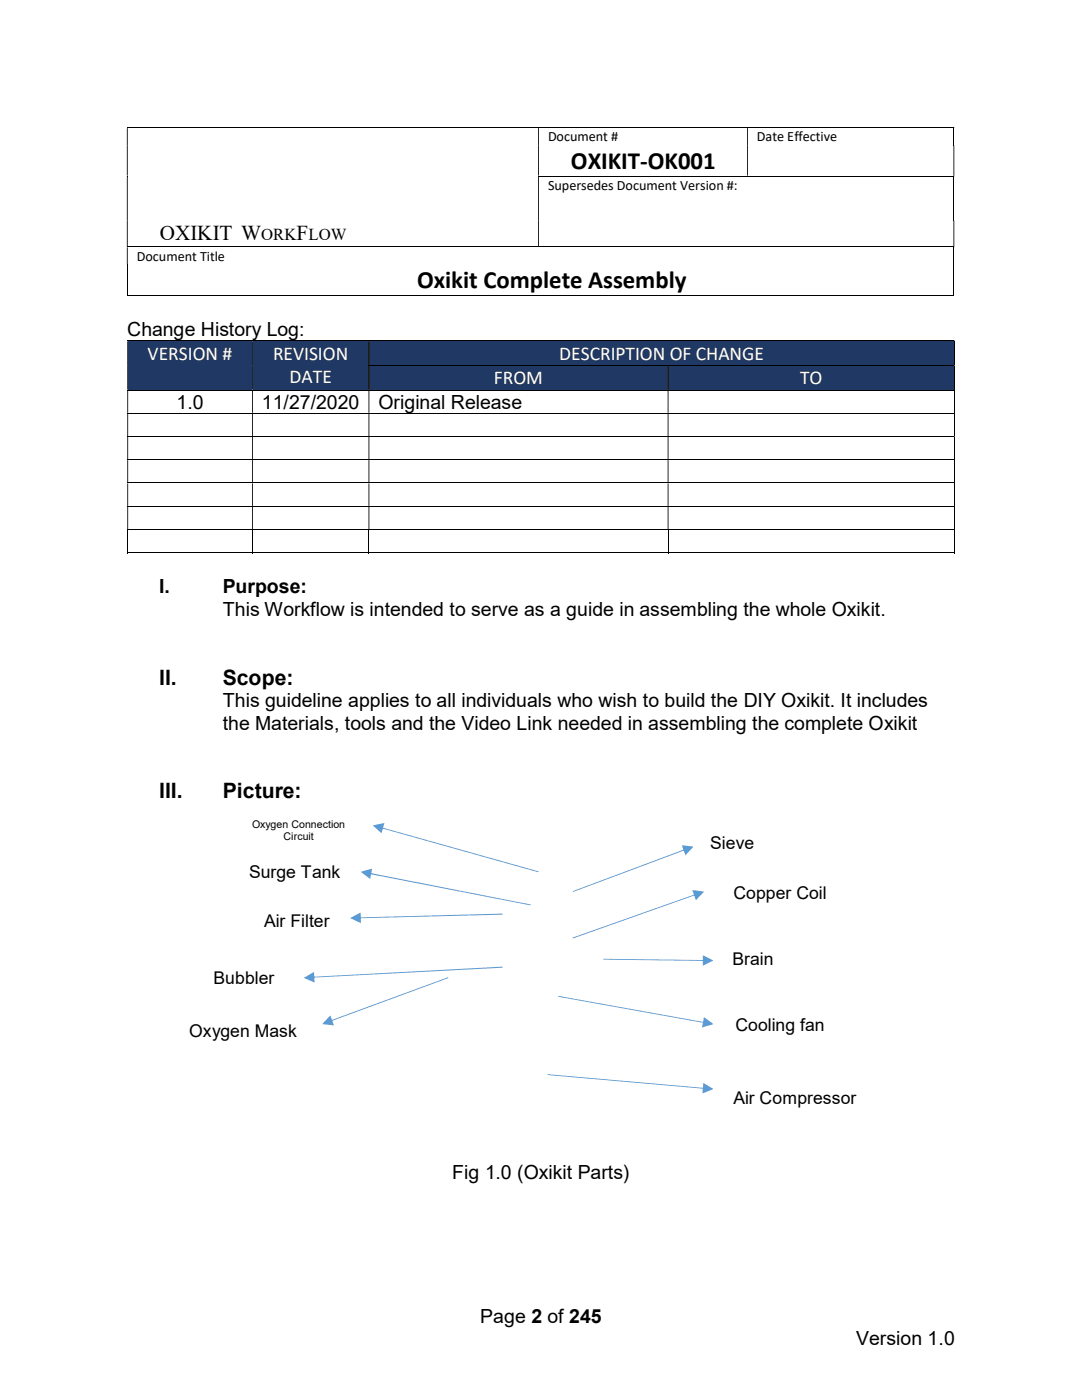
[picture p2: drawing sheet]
<svg xmlns="http://www.w3.org/2000/svg" width="216mm" height="279mm" viewBox="0 0 216 279" stroke-linecap="round" stroke-linejoin="round" font-family="sans-serif">
<path d="M25.3 25.5h164.9M107.4 35.1h82.8M190.3 25.6v3.4M190.3 35.2v8.8M25.3 49.3h164.9M25.3 58.9h164.9M25.4 52.8v6.2M190.3 49.4v9.6" fill="none" stroke="#000" stroke-width=".2"/>
<g fill="#000">
<path d="M25.3 29h.2v6.1h-.2zM107.4 29h.1v6.1h-.1zM149.1 29h.1v6.1h-.1zM190.2 29h.2v6.1h-.2z" fill-rule="evenodd"/>
<path d="M190.2 25.4h.2v.2h-.2zM25.3 25.6h.2v3.4h-.2zM107.4 25.6h.1v3.4h-.1zM149.1 25.6h.1v3.4h-.1z" fill-rule="evenodd"/>
<path d="M190.2 35.1h.2v.1h-.2zM25.3 35.2h.2v8.8h-.2zM107.4 35.2h.1v8.8h-.1z" fill-rule="evenodd"/>
<path d="M25.3 44h.2v5.2h-.2zM107.4 44h.1v5.2h-.1zM190.2 44h.2v5.2h-.2z" fill-rule="evenodd"/>
<path d="M190.2 49.2h.2v.2h-.2zM25.3 49.4h.2v3.4h-.2z" fill-rule="evenodd"/>
</g>
<path d="M25.3 35.1h.2v.1h-.2zM190.2 58.8h.2v.2h-.2z" fill="#000"/>
<g fill="#1f3864">
<path d="M25.6 68.1h24.7v9.7h-24.7z"/>
<path d="M27.4 68.1h21.1v4.8h-21.1z"/>
<path d="M50.5 68.1h23v9.7h-23z"/>
<path d="M52.3 68.1h19.4v4.8h-19.4z"/>
<path d="M52.3 72.9h19.4v4.7h-19.4z"/>
</g>
<path d="M73.7 68.1h116.6v4.8h-116.6z" fill-rule="evenodd" fill="#1f3864"/>
<path d="M25.4 68h164.9M190.4 68.1v4.8" fill="none" stroke="#000" stroke-width=".2"/>
<path d="M190.3 67.9h.2v.2h-.2zM25.4 68.1h.2v4.8h-.2zM50.3 68.1h.2v4.8h-.2zM73.5 68.1h.2v4.8h-.2z" fill-rule="evenodd" fill="#000"/>
<g fill="#1f3864">
<path d="M73.7 73h59.5v4.8h-59.5z" fill-rule="evenodd"/>
<path d="M133.4 73h56.9v4.8h-56.9z" fill-rule="evenodd"/>
</g>
<g fill="#000">
<path d="M25.4 72.9h.2v.1h-.2zM50.3 72.9h.2v.1h-.2z" fill-rule="evenodd"/>
<path d="M190.3 72.9h.2v.1h-.2zM25.4 73h.2v4.8h-.2zM50.3 73h.2v4.8h-.2zM73.5 73h.2v4.8h-.2zM133.2 73h.2v4.8h-.2z" fill-rule="evenodd"/>
<path d="M190.3 77.8h.2v.1h-.2zM25.4 77.9h.2v4.5h-.2zM50.3 77.9h.2v4.5h-.2zM73.5 77.9h.2v4.5h-.2zM133.2 77.9h.2v4.5h-.2z" fill-rule="evenodd"/>
<path d="M190.3 82.4h.2v.1h-.2zM25.4 82.5h.2v4.5h-.2zM50.3 82.5h.2v4.5h-.2zM73.5 82.5h.2v4.5h-.2zM133.2 82.5h.2v4.5h-.2z" fill-rule="evenodd"/>
<path d="M190.3 87h.2v.2h-.2zM25.4 87.2h.2v4.5h-.2zM50.3 87.2h.2v4.5h-.2zM73.5 87.2h.2v4.5h-.2zM133.2 87.2h.2v4.5h-.2z" fill-rule="evenodd"/>
<path d="M190.3 91.7h.2v.1h-.2zM25.4 91.8h.2v4.5h-.2zM50.3 91.8h.2v4.5h-.2zM73.5 91.8h.2v4.5h-.2zM133.2 91.8h.2v4.5h-.2z" fill-rule="evenodd"/>
<path d="M190.3 96.3h.2v.2h-.2zM25.4 96.5h.2v4.5h-.2zM50.3 96.5h.2v4.5h-.2zM73.5 96.5h.2v4.5h-.2zM133.2 96.5h.2v4.5h-.2z" fill-rule="evenodd"/>
<path d="M190.3 101h.2v.1h-.2zM25.4 101.1h.2v4.5h-.2zM50.3 101.1h.2v4.5h-.2zM73.5 101.1h.2v4.5h-.2zM133.2 101.1h.2v4.5h-.2z" fill-rule="evenodd"/>
</g>
<g fill="none" stroke="#000" stroke-width=".2">
<path d="M25.4 77.9h164.9M73.5 72.9h116.8M190.4 73v4.8M190.4 77.9v4.5M25.4 82.5h164.9M25.4 87.1h164.9M25.4 91.7h164.9M25.4 96.4h164.9M190.4 82.5v4.5M190.4 87.2v4.5M190.4 91.8v4.5M190.4 96.5v4.5"/>
<path d="M25.4 101h164.9M25.4 105.7h164.9M25.4 110.3h24.9M25.5 105.7v4.7M50.4 105.7v4.7M50.5 110.3h23M73.6 105.7v4.7M73.7 110.3h59.5M133.3 105.7v4.7M133.4 110.3h56.9M190.4 101.1v4.5M190.4 105.7v4.7"/>
</g>
<path d="M190.3 105.6h.2v.1h-.2zM190.3 110.2h.2v.2h-.2z" fill="#000"/>
<g fill="#fff">
<path d="M165.9 156.5h33.9v8.3h-33.9z"/>
<path d="M47.4 161.8h24.6v7.4h-24.6z"/>
</g>
<g fill="#5b9bd5">
<path d="M114.3 187.1v.2l24.6-8.7-.1-.2zM138.1 177.6l.8 2.1 1.6-1.8z"/>
<path d="M111.4 198.8l29.2 5.2v.2l-29.2-5.3zM140.5 203l1.9 1.4-2.3 .7z"/>
<path d="M109.3 214.4l31.3 2.7v.2l-31.3-2.8zM140.3 216.1l2.1 1.2-2.2 .9z"/>
<path d="M114.3 177.8v.2l22.5-8.4-.1-.1zM136.1 168.7l.7 2 1.6-1.7z"/>
<path d="M73.7 174.2l32.2 6.3-.1 .2-32.1-6.3zM72 174l2.3-.6-.4 2z"/>
<path d="M65.9 203.7l.1 .1 23.5-8.6-.1-.2zM65.9 202.6l-1.6 1.8 2.3 .2z"/>
<path d="M71.6 183.1v.2l28.7-.8v-.2zM69.8 183.2l2.2 1v-2.1z"/>
<path d="M62.4 194.9v.2l37.9-2v-.2zM60.6 195.2l2.2 .9-.1-2.1z"/>
<path d="M76.1 165.1l31.4 8.8-.1 .2-31.4-8.8zM74.4 164.7l2.3-.4-.6 2z"/>
<path d="M120.4 191.3l20.2 .3v.2l-20.2-.3zM140.3 190.6l2.1 1.1-2.1 1z"/>
</g>
<g fill="#fff">
<path d="M138.4 164.7h15.6v7.2h-15.6z"/>
<path d="M142.4 174h26.7v8.5h-26.7z"/>
<path d="M142.4 187.5h15.8v7.7h-15.8z"/>
<path d="M142.4 200.3h26.7v8.5h-26.7z"/>
<path d="M142.4 215h32.5v8.4h-32.5z"/>
<path d="M45.8 170.3h26.2v7.4h-26.2z"/>
<path d="M49.2 180h20.1v7.5h-20.1z"/>
<path d="M38.7 191.4h20.1v7.4h-20.1z"/>
<path d="M34.2 201.5h28.8v8.7h-28.8z"/>
</g>
<g font-size="4.9">
<text x="113.9" y="33.7">OXIKIT-OK001</text>
<text x="83.2" y="57.5">Oxikit Complete Assembly</text>
</g>
<g font-size="4.2">
<text x="31.9" y="48">OXIKIT W</text>
<text x="59.2" y="48">F</text>
<text x="31.7" y="136.6">II.</text>
<text x="44.4" y="136.6">Scope:</text>
<text x="31.7" y="159.3">III.</text>
<text x="44.4" y="159.3">Picture:</text>
</g>
<g font-size="3.9">
<text x="25.4" y="67.1">Change History Log:</text>
<text x="35.2" y="81.5">1.0</text>
<text x="52.3" y="81.5">11/27/2020</text>
<text x="75.5" y="81.5">Original Release</text>
<text x="31.7" y="118.4">I.</text>
<text x="44.4" y="118.4">Purpose:</text>
<text x="44.4" y="122.9">This Workflow is intended to serve as a guide in assembling the whole Oxikit.</text>
<text x="44.4" y="141.2">This guideline applies to all individuals who wish to build the DIY Oxikit. It includes</text>
<text x="44.4" y="145.6">the Materials, tools and the Video Link needed in assembling the complete Oxikit</text>
<text x="90.3" y="235.3">Fig 1.0 (Oxikit Parts)</text>
<text x="95.8" y="264">Page 2 of 245</text>
<text x="170.9" y="268.5">Version 1.0</text>
</g>
<g font-size="3.9" fill="#fff">
<text x="29.5" y="71.8">VERSION #</text>
<text x="54.5" y="71.8">REVISION</text>
<text x="111.6" y="71.8">DESCRIPTION OF CHANGE</text>
<text x="57.8" y="76.5">DATE</text>
<text x="98.6" y="76.7">FROM</text>
<text x="159.6" y="76.7">TO</text>
</g>
<g font-size="3.5">
<text x="141.7" y="169.5">Sieve</text>
<text x="49.7" y="175.1">Surge Tank</text>
<text x="146.4" y="179.4">Copper Coil</text>
<text x="52.7" y="185">Air Filter</text>
<text x="42.6" y="196.3">Bubbler</text>
<text x="146.2" y="192.5">Brain</text>
<text x="37.8" y="207">Oxygen Mask</text>
<text x="146.8" y="205.7">Cooling fan</text>
<text x="146.3" y="220.4">Air Compressor</text>
</g>
<text font-size="3.3" x="52.1" y="48">ORK LOW</text>
<g font-size="2.8">
<text x="109.3" y="28.2">Document #</text>
<text x="151" y="28.2">Date Effective</text>
<text x="109.3" y="37.9">Supersedes Document Version #:</text>
<text x="27.3" y="52">Document Title</text>
</g>
<g font-size="2.1">
<text x="50.3" y="165.2">Oxygen Connection</text>
<text x="56.6" y="167.6">Circuit</text>
</g>
</svg>
